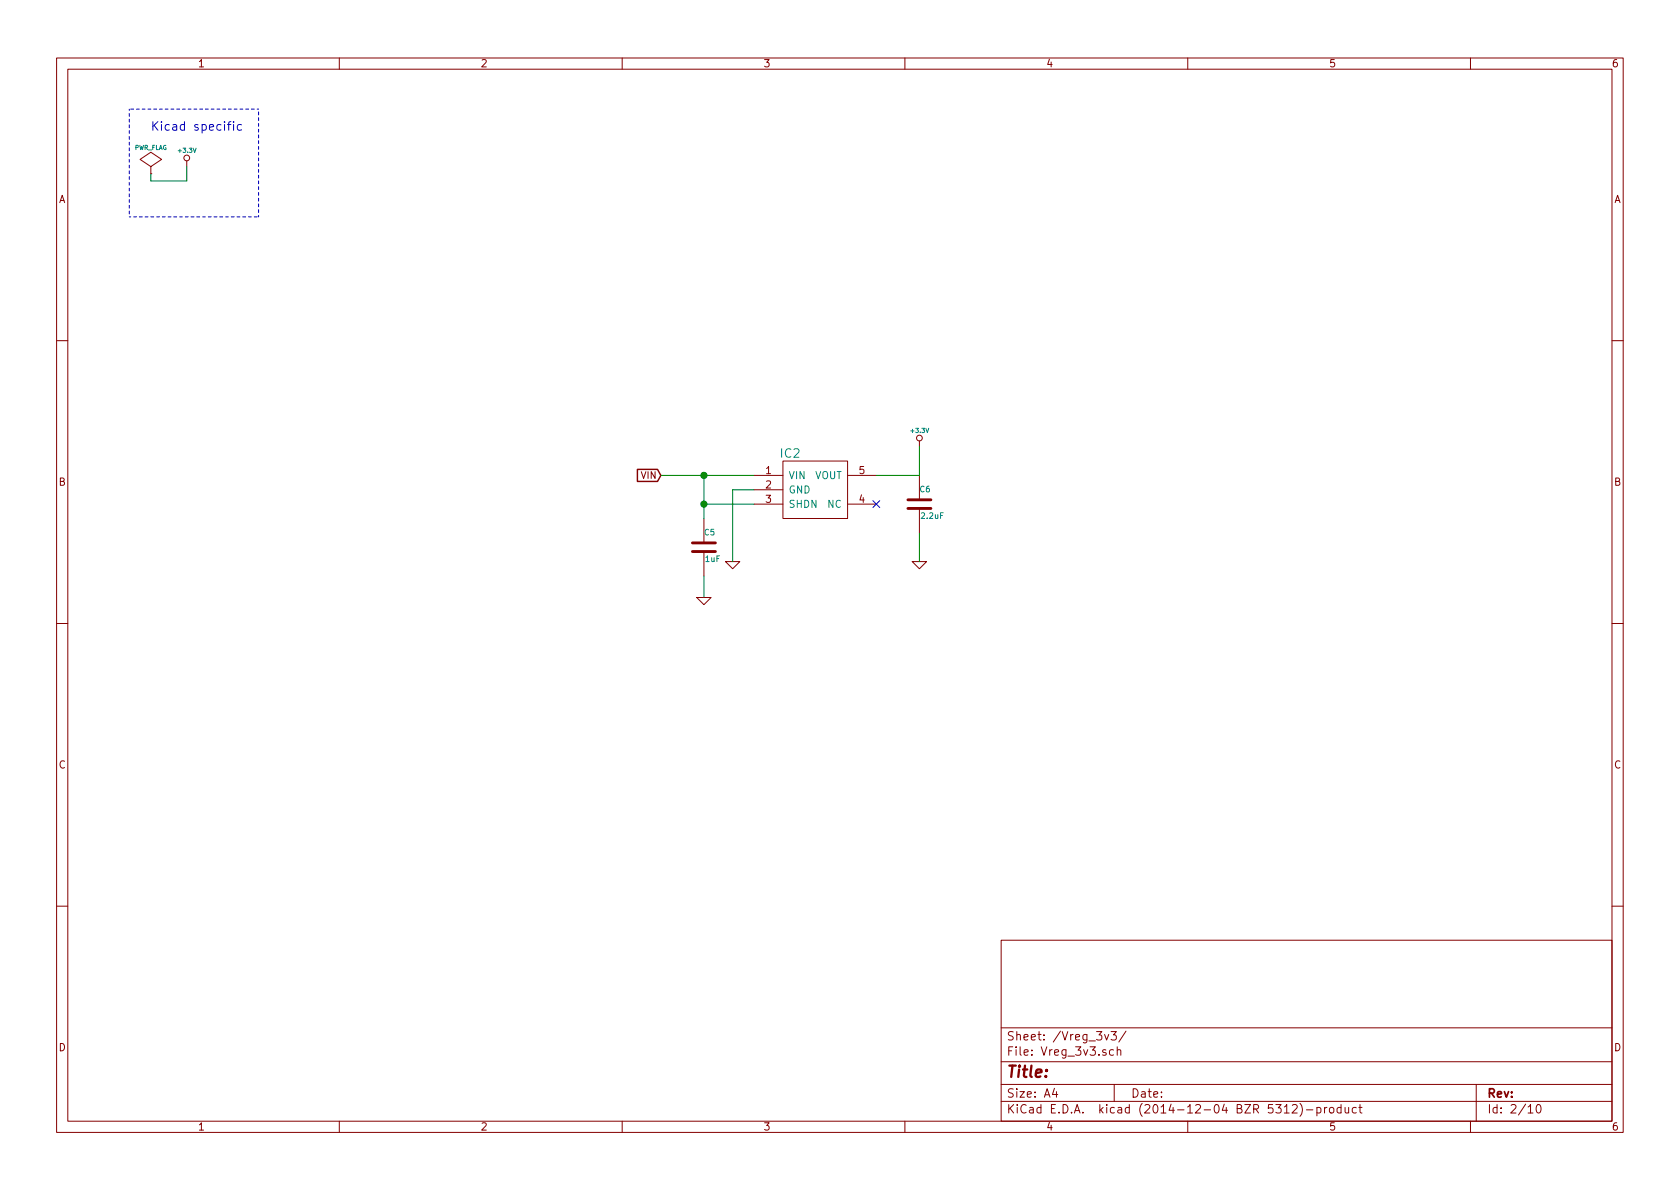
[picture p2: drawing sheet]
EESchema Schematic File Version 2
LIBS:power
LIBS:device
LIBS:transistors
LIBS:conn
LIBS:linear
LIBS:regul
LIBS:74xx
LIBS:cmos4000
LIBS:adc-dac
LIBS:memory
LIBS:xilinx
LIBS:special
LIBS:microcontrollers
LIBS:dsp
LIBS:microchip
LIBS:analog_switches
LIBS:motorola
LIBS:texas
LIBS:intel
LIBS:audio
LIBS:interface
LIBS:digital-audio
LIBS:philips
LIBS:display
LIBS:cypress
LIBS:siliconi
LIBS:opto
LIBS:atmel
LIBS:contrib
LIBS:valves
LIBS:Custom_components
LIBS:QMBTv1-cache
EELAYER 25 0
EELAYER END
$Descr A4 11693 8268
encoding utf-8
Sheet 2 10
Title ""
Date ""
Rev ""
Comp ""
Comment1 ""
Comment2 ""
Comment3 ""
Comment4 ""
$EndDescr
$Comp
L MCP1802_(Vreg) IC2
U 1 1
P 5650 3400
F 0 "IC2" H 5500 3650 60  0000 C CNN
F 1 "MCP1802_(Vreg)" H 5650 3050 60  0001 C CNN
F 2 "footprints:Sot-23-5" H 5650 3400 60  0001 C CNN
F 3 "" H 5650 3400 60  0000 C CNN
	1    5650 3400
	1    0    0    -1  
$EndComp
Text GLabel 4600 3300 0    47   Input ~ 0
VIN
NoConn ~ 6100 3500
$Comp
L PWR_FLAG #FLG014
U 1 1
P 1050 1200
F 0 "#FLG014" H 1050 1295 30  0001 C CNN
F 1 "PWR_FLAG" H 1050 1380 30  0000 C CNN
F 2 "" H 1050 1200 60  0000 C CNN
F 3 "" H 1050 1200 60  0000 C CNN
	1    1050 1200
	1    0    0    -1  
$EndComp
$Comp
L +3.3V #PWR015
U 1 1
P 1300 1150
F 0 "#PWR015" H 1300 1110 30  0001 C CNN
F 1 "+3.3V" H 1300 1260 30  0000 C CNN
F 2 "" H 1300 1150 60  0000 C CNN
F 3 "" H 1300 1150 60  0000 C CNN
	1    1300 1150
	1    0    0    -1  
$EndComp
Wire Wire Line
	1050 1200 1050 1250
Wire Wire Line
	1050 1250 1300 1250
Wire Wire Line
	1300 1250 1300 1150
$Comp
L C C5
U 1 1
P 4900 3800
F 0 "C5" H 4900 3900 40  0000 L CNN
F 1 "1uF" H 4906 3715 40  0000 L CNN
F 2 "SMD_Packages:SMD-0402_c" H 4938 3650 30  0001 C CNN
F 3 "" H 4900 3800 60  0000 C CNN
	1    4900 3800
	1    0    0    -1  
$EndComp
$Comp
L GND #PWR016
U 1 1
P 5100 3900
F 0 "#PWR016" H 5100 3900 30  0001 C CNN
F 1 "GND" H 5100 3830 30  0001 C CNN
F 2 "" H 5100 3900 60  0000 C CNN
F 3 "" H 5100 3900 60  0000 C CNN
	1    5100 3900
	1    0    0    -1  
$EndComp
Wire Wire Line
	5250 3400 5100 3400
Wire Wire Line
	5100 3400 5100 3900
Wire Wire Line
	5250 3500 4900 3500
Wire Wire Line
	4900 3300 4900 3600
Wire Wire Line
	4600 3300 5250 3300
Connection ~ 4900 3500
Connection ~ 4900 3300
$Comp
L GND #PWR017
U 1 1
P 4900 4150
F 0 "#PWR017" H 4900 4150 30  0001 C CNN
F 1 "GND" H 4900 4080 30  0001 C CNN
F 2 "" H 4900 4150 60  0000 C CNN
F 3 "" H 4900 4150 60  0000 C CNN
	1    4900 4150
	1    0    0    -1  
$EndComp
Wire Wire Line
	4900 4000 4900 4150
$Comp
L C C6
U 1 1
P 6400 3500
F 0 "C6" H 6400 3600 40  0000 L CNN
F 1 "2.2uF" H 6406 3415 40  0000 L CNN
F 2 "SMD_Packages:SMD-0402_c" H 6438 3350 30  0001 C CNN
F 3 "" H 6400 3500 60  0000 C CNN
	1    6400 3500
	1    0    0    -1  
$EndComp
$Comp
L GND #PWR018
U 1 1
P 6400 3900
F 0 "#PWR018" H 6400 3900 30  0001 C CNN
F 1 "GND" H 6400 3830 30  0001 C CNN
F 2 "" H 6400 3900 60  0000 C CNN
F 3 "" H 6400 3900 60  0000 C CNN
	1    6400 3900
	1    0    0    -1  
$EndComp
Wire Wire Line
	6100 3300 6400 3300
Wire Wire Line
	6400 3700 6400 3900
Text Notes 1050 900  0    60   ~ 0
Kicad specific\n
Wire Notes Line
	900  750  900  1500
Wire Notes Line
	900  1500 1800 1500
Wire Notes Line
	1800 1500 1800 750 
Wire Notes Line
	1800 750  900  750 
$Comp
L +3.3V #PWR019
U 1 1
P 6400 3100
F 0 "#PWR019" H 6400 3060 30  0001 C CNN
F 1 "+3.3V" H 6400 3210 30  0000 C CNN
F 2 "" H 6400 3100 60  0000 C CNN
F 3 "" H 6400 3100 60  0000 C CNN
	1    6400 3100
	1    0    0    -1  
$EndComp
Wire Wire Line
	6400 3300 6400 3100
$EndSCHEMATC
